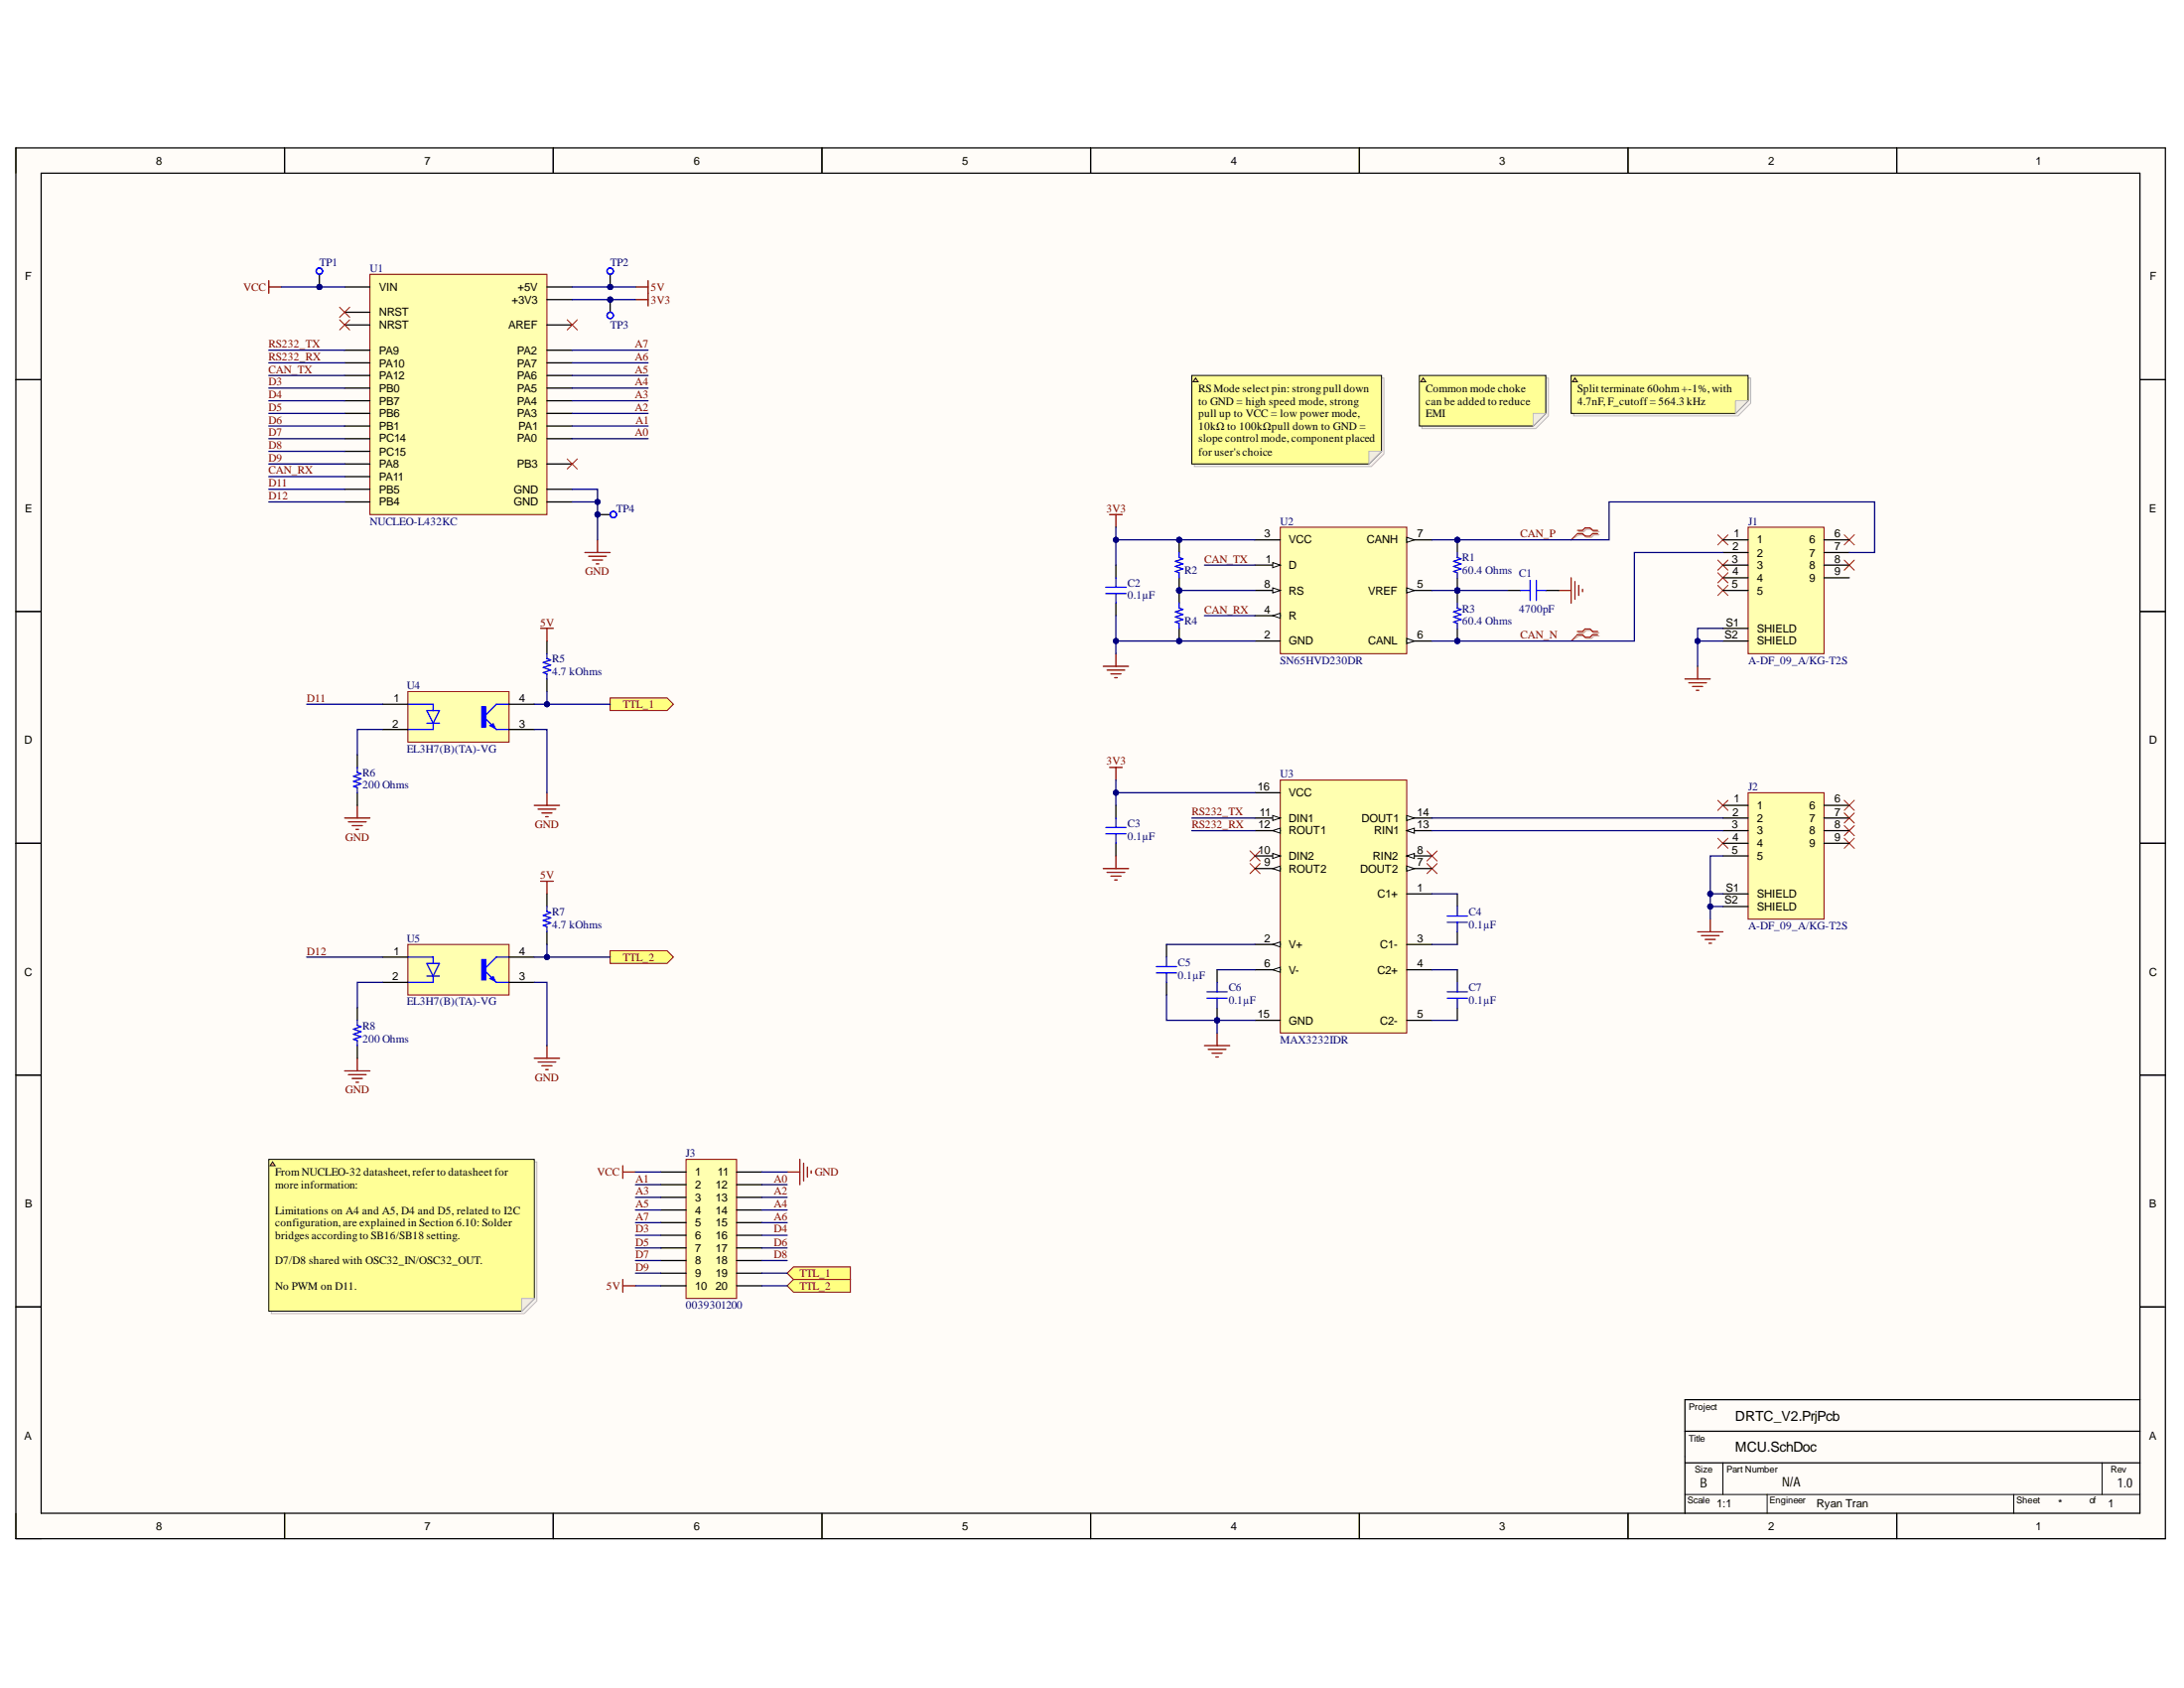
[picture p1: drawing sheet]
# Altium project DRTC_V2.PrjPcb
EngineerName: Ryan Tran; PartNumber: N/A; Rev: 1.0; SCH_SCALE: 1:1
1 sheet, 27 parts. Net scope: flat (ports and power ports of the same name join across sheets).
Board files: DRTC_V2.PcbDoc, DRTC_Panel_V2.PcbDoc

## Sheet MCU.SchDoc
size 431 x 279 mm; SheetNumber: 1; SheetTotal: 1

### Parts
C1  4700pF  [CAP 0603_1608]
C2  0.1µF  [CAP 0603_1608]
C3  0.1µF  [CAP 0603_1608]
C4  0.1µF  [CAP 0603_1608]
C5  0.1µF  [CAP 0603_1608]
C6  0.1µF  [CAP 0603_1608]
C7  0.1µF  [CAP 0603_1608]
J1  A-DF_09_A/KG-T2S  [ASSMANN_A-DF09A/KG-T2S]
J2  A-DF_09_A/KG-T2S  [ASSMANN_A-DF09A/KG-T2S]
J3  0039301200  [MOLEX_0039301200]
R1  60.4 Ohms  [RES 0603_1608]
R2  (no value)  [RES 0805_2012]
R3  60.4 Ohms  [RES 0603_1608]
R4  (no value)  [RES 0805_2012]
R5  4.7 kOhms  [RES 0603_1608]
R6  200 Ohms  [RES 0603_1608]
R7  4.7 kOhms  [RES 0603_1608]
R8  200 Ohms  [RES 0603_1608]
TP1  Testpoint1  [TESTPOINT40]  (value not drawn)  (no BOM)
TP2  Testpoint1  [TESTPOINT40]  (value not drawn)  (no BOM)
TP3  Testpoint1  [TESTPOINT40]  (value not drawn)  (no BOM)
TP4  Testpoint1  [TESTPOINT40]  (value not drawn)  (no BOM)
U1  NUCLEO-L432KC  [MODULE_NUCLEO-L432KC]
U2  SN65HVD230DR  [SOIC127P599X175-8N]
U3  MAX3232IDR  [SOIC127P600X175-16N]
U4  EL3H7(B)(TA)-VG  [SOIC127P700X200-4N]
U5  EL3H7(B)(TA)-VG  [SOIC127P700X200-4N]

### Ports
TTL_1 (in), TTL_1 (out), TTL_2 (in), TTL_2 (out)

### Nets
3V3: C2.2 C3.2 R2.2 TP3.1 U1.CN4_14(+3V3) U2.3(VCC) U3.16(VCC)
5V: J3.10 R5.1 R7.1 TP2.1 U1.CN4_4(+5V)
GND: C1.2 C2.1 C3.1 C5.1 C6.1 J1.S1(SHIELD) J1.S2(SHIELD) J2.5 J2.S1(SHIELD) J2.S2(SHIELD) J3.11 R4.1 R6.1 R8.1 TP4.1 U1.CN3_4(GND) U1.CN4_2(GND) U2.2(GND) U3.15(GND) U4.3(E) U5.3(E)
VCC: J3.1 TP1.1 U1.CN4_1(VIN)
A0: J3.12 U1.CN4_12(PA0)
A1: J3.2 U1.CN4_11(PA1)
A2: J3.13 U1.CN4_10(PA3)
A3: J3.3 U1.CN4_9(PA4)
A4: J3.14 U1.CN4_8(PA5)
A5: J3.4 U1.CN4_7(PA6)
A6: J3.15 U1.CN4_6(PA7)
A7: J3.5 U1.CN4_5(PA2)
CAN_N: J1.2 R3.2 U2.6(CANL)
CAN_P: J1.7 R1.1 U2.7(CANH)
CAN_RX: U1.CN3_13(PA11) U2.4(R)
CAN_TX: U1.CN3_5(PA12) U2.1(D)
D3: J3.6 U1.CN3_6(PB0)
D4: J3.16 U1.CN3_7(PB7)
D5: J3.7 U1.CN3_8(PB6)
D6: J3.17 U1.CN3_9(PB1)
D7: J3.8 U1.CN3_10(PC14)
D8: J3.18 U1.CN3_11(PC15)
D9: J3.9 U1.CN3_12(PA8)
D11: U1.CN3_14(PB5) U4.1(A)
D12: U1.CN3_15(PB4) U5.1(A)
RS232_RX: U1.CN3_2(PA10) U3.12(ROUT1)
RS232_TX: U1.CN3_1(PA9) U3.11(DIN1)
NetC1_1: C1.1 R1.2 R3.1 U2.5(VREF)
NetC4_1: C4.1 U3.3(C1-)
NetC4_2: C4.2 U3.1(C1+)
NetC5_2: C5.2 U3.2(V+)
NetC6_2: C6.2 U3.6(V-)
NetC7_1: C7.1 U3.5(C2-)
NetC7_2: C7.2 U3.4(C2+)
NetJ2_2: J2.2 U3.14(DOUT1)
NetJ2_3: J2.3 U3.13(RIN1)
NetJ3_19: J3.19 R5.2 U4.4(CO) ; port TTL_1
NetJ3_20: J3.20 R7.2 U5.4(CO) ; port TTL_2
NetR2_1: R2.1 R4.2 U2.8(RS)
NetR6_2: R6.2 U4.2(C)
NetR8_2: R8.2 U5.2(C)

Not connected (* = marked no-connect by the designer): J1 1* 3* 4* 5* 6* 8* 9; J2 1* 4* 6* 7* 8* 9*; U1 CN3_3(NRST)* CN4_3(NRST)* CN4_13(AREF)* CN4_15(PB3)*; U3 7(DOUT2)* 8(RIN2)* 9(ROUT2)* 10(DIN2)*

### Layout directives
differential pair: CAN_N, CAN_P

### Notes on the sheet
- Common mode choke can be added to reduce EMI
- Split terminate 60ohm +-1%, with 4.7nF, F_cutoff = 564.3 kHz
- RS Mode select pin: strong pull down to GND = high speed mode, strong
  pull up to VCC = low power mode, 10kΩ to 100kΩpull down to GND = slope control mode, component placed for user's choice
- From NUCLEO-32 datasheet, refer to datasheet for more information:
  Limitations on A4 and A5, D4 and D5, related to I2C configuration, are explained in Section 6.10: Solder
  bridges according to SB16/SB18 setting.
  D7/D8 shared with OSC32_IN/OSC32_OUT.
  No PWM on D11.
